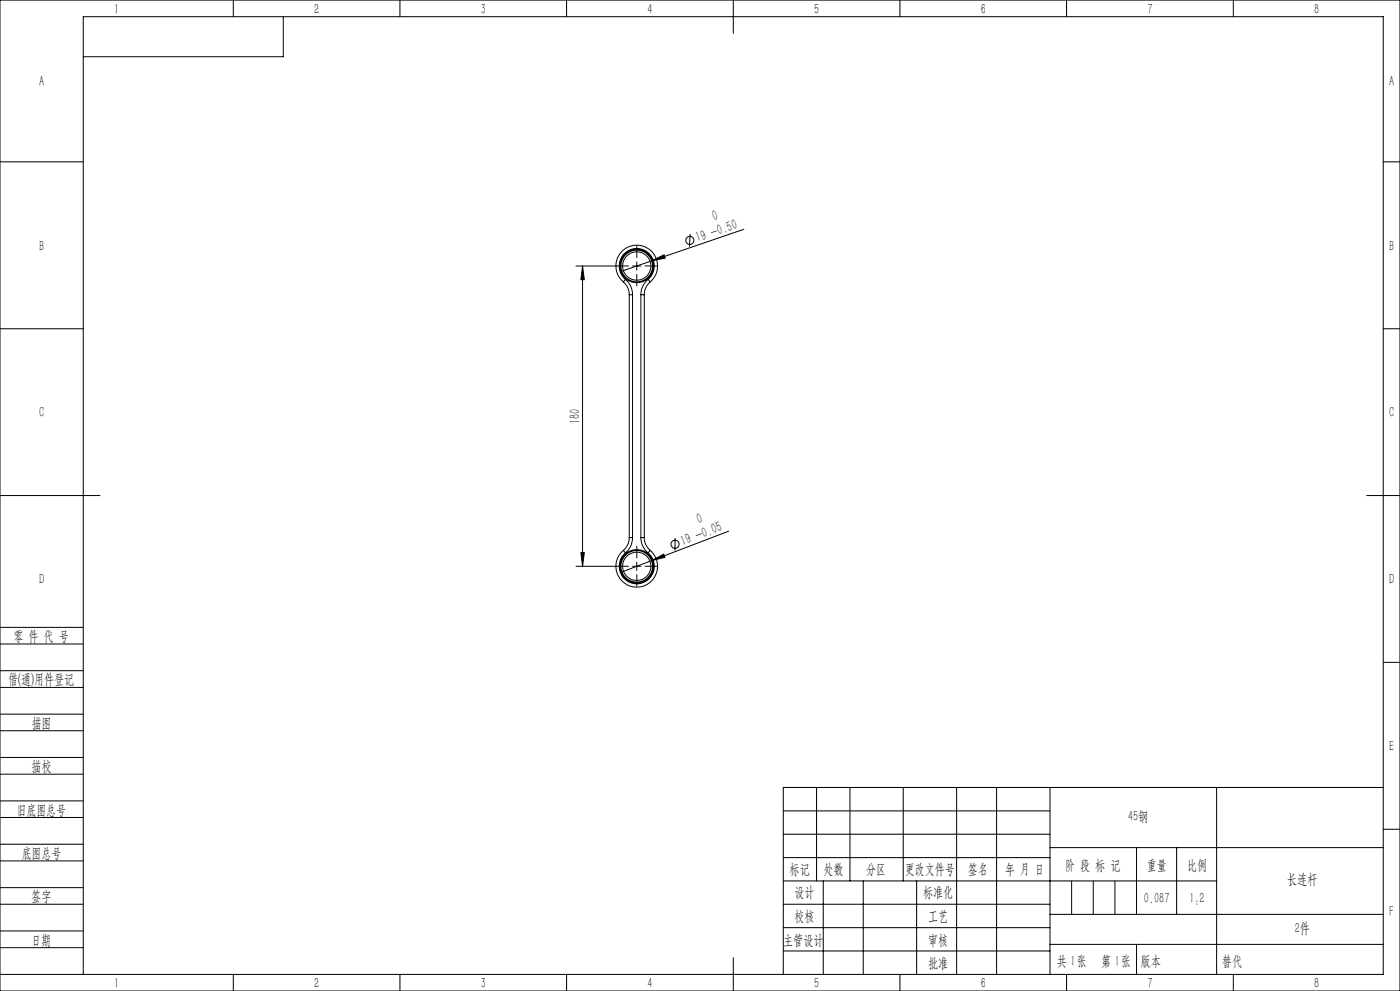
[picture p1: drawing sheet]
<svg xmlns="http://www.w3.org/2000/svg" width="420mm" height="297mm" viewBox="0 0 420 297" stroke-linecap="round" stroke-linejoin="round" font-family="sans-serif">
<g fill="none" stroke="#000" stroke-width=".3">
<path d="M0 0h420v297h-420zM70 0v5M85 5v12h-60M120 0v5M170 0v5M220 0v10M270 0v5M320 0v5M370 0v5M0 48.5h25M415 48.5h5M172.8 79.7h12.2"/>
<path d="M174.8 79.7l.5 4.1h-1zM174.8 79.7v90M189.8 79.7h2.5M191 78.5v2.5M195.5 78.2l3.7-1.8 .3 1zM195.5 78.2l-9 3.1M207 70.2l-.2 3.7M223.2 68.7l-27.7 9.5M0 98.5h25M187 84.5a6.2 6.2 0 0 1-.5-9.1 6.2 6.2 0 0 1 9.1 0 6.2 6.2 0 0 1-.5 9.1M187 84.5a5 5 0 0 1 1.8 3.8M187.6 83.7a5.8 5.8 0 0 1 2.2 4.6"/>
<path d="M187.6 83.7a5.3 5.3 0 0 1-.4-7.6 5.3 5.3 0 0 1 7.7 0 5.3 5.3 0 0 1-.5 7.6M187.6 83.7l-.6 .8M188.8 88.3h1M188.8 88.3v72.8M189.8 88.3v72.8M192.3 88.3h1M192.3 88.3v72.8M193.3 88.3v72.8M194.4 83.7a5.9 5.9 0 0 0-2.1 4.6M194.4 83.7l.7 .8M195.1 84.5a5 5 0 0 0-1.8 3.8M415 98.5h5"/>
<path d="M0 148.5h30M218.6 159.2l-32 12.2M410 148.5h10M172.8 169.7h12.2M174.3 165.6h1l-.5 4.1zM187 165a6.2 6.2 0 0 0-.5 9 6.2 6.2 0 0 0 9.1 0 6.2 6.2 0 0 0-.5-9M187 165l.6 .7M187.6 165.7a5.3 5.3 0 0 0-.4 7.6 5.3 5.3 0 0 0 7.7 0 5.3 5.3 0 0 0-.5-7.6M188.8 161.1a5 5 0 0 1-1.8 3.9M188.8 161.1h1M189.8 169.7h2.5M189.8 161.1a5.8 5.8 0 0 1-2.2 4.6"/>
<path d="M191 168.5v2.5M192.3 161.1a5.9 5.9 0 0 0 2.1 4.6M192.3 161.1h1M193.3 161.1a5 5 0 0 0 1.8 3.9M195.1 165l-.7 .7M195.5 168l3.6-1.9 .4 .9zM202.5 161.3v3.7M0 193h25M0 188h25M415 198.5h5M0 206h25M0 201h25"/>
<path d="M0 219h25M0 214h25M0 232h25M0 227h25M245 236v28M255 236v28M271 236v28M287 236v56M299 236v56M315 236v56M365 236v56M415 236h-180v56"/>
<path d="M0 245h25M0 240h25M0 258h25M0 253h25M235 243h80M235 250h80M235 257h80M315 254h100M341 254v20M353 254v20M415 248.5h5M0 271h25"/>
<path d="M0 266h25M0 279h25M235 271h80M235 264h130M235 278h80M247 264v28M259 264v28M275 264v28M315 274h100M0 284h25M0 292h415v-287h-390v287M70 292v5"/>
<path d="M120 292v5M170 292v5M220 287v10M235 285h80M270 292v5M315 283h100M320 292v5M370 292v5"/>
<circle cx="191" cy="79.7" r="4.3"/>
<circle cx="191" cy="79.7" r="4.8"/>
<circle cx="191" cy="79.7" r="5"/>
<circle cx="207" cy="72" r="1.22"/>
<circle cx="191" cy="169.7" r="4.2"/>
<circle cx="191" cy="169.7" r="4.7"/>
<circle cx="191" cy="169.7" r="5"/>
<circle cx="202.5" cy="163.1" r="1.22"/>
</g>
<path d="M188.5 79.7h-3.5M191 77.2v-3.5M193.5 79.7h3.5M191 82.2v3.5M188.5 169.7h-3.5M191 167.2v-3.5M191 172.2v3.5M193.5 169.7h3.5" fill="none" stroke="#000" stroke-width=".3" stroke-dasharray="30.5 1.3 1.3 1.3"/>
<path d="M321.5 264v10M328 264v10M334.5 264v10M341 283v9" fill="none" stroke="#0a0605" stroke-width=".3"/>
<g fill="#000">
<path d="M195.5 78.2l3.7-1.8 .3 1zM195.5 168l3.6-1.9 .4 .9z"/>
<path d="M174.8 79.7l.5 4.1h-1zM174.3 165.6h1l-.5 4.1z"/>
</g>
<g font-size="4.4">
<text x="34.2" y="4.1">1</text>
<text x="94.2" y="4.1">2</text>
<text x="144.2" y="4.1">3</text>
<text x="194.2" y="4.1">4</text>
<text x="244.2" y="4.1">5</text>
<text x="294.2" y="4.1">6</text>
<text x="344.2" y="4.1">7</text>
<text x="394.2" y="4.1">8</text>
<text x="11.7" y="25.9">A</text>
<text x="416.7" y="25.9">A</text>
<text x="214.3" y="66.3" transform="rotate(-19 214.3 66.3)">0</text>
<text x="11.7" y="75.1">B</text>
<text x="209.3" y="72.6" transform="rotate(-19 209.3 72.6)">19 -0.50</text>
<text x="416.7" y="75.1">B</text>
<text x="11.7" y="125.1">C</text>
<text x="416.7" y="125.1">C</text>
<text x="173.9" y="127" transform="rotate(-90 173.9 127)">180</text>
<text x="209.6" y="157.1" transform="rotate(-21 209.6 157.1)">0</text>
<text x="204.9" y="163.6" transform="rotate(-21 204.9 163.6)">19 -0.05</text>
<text x="11.7" y="175.1">D</text>
<text x="416.7" y="175.1">D</text>
<text x="4" y="192">零 件 代 号</text>
<text x="2.5" y="205.1">借(通)用件登记</text>
<text x="9.5" y="218.1">描图</text>
<text x="416.7" y="225.1">E</text>
<text x="9.5" y="231.1">描校</text>
<text x="5" y="244.2">旧底图总号</text>
<text x="338.4" y="246.2">45钢</text>
<text x="6.5" y="257.2">底图总号</text>
<text x="236.9" y="261.9">标记</text>
<text x="247.1" y="261.9">处数</text>
<text x="259.9" y="261.9">分区</text>
<text x="271.5" y="261.9">更改文件号</text>
<text x="290.4" y="261.9">签名</text>
<text x="301.5" y="261.9">年 月 日</text>
<text x="319.5" y="260.6">阶 段 标 记</text>
<text x="344" y="260.6">重量</text>
<text x="356.1" y="260.6">比例</text>
<text x="238.3" y="268.9">设计</text>
<text x="276.9" y="268.9">标准化</text>
<text x="386.1" y="264.8">长连杆</text>
<text x="9.4" y="270.1">签字</text>
<text x="343.2" y="270.7">0.087</text>
<text x="356.8" y="270.7">1:2</text>
<text x="416.8" y="274.4">F</text>
<text x="238.3" y="276.1">校核</text>
<text x="278.4" y="276">工艺</text>
<text x="388.4" y="279.6">2件</text>
<text x="9.4" y="283.2">日期</text>
<text x="234.9" y="283.3">主管设计</text>
<text x="278.4" y="283.3">审核</text>
<text x="278.4" y="290.2">批准</text>
<text x="317.1" y="289.4">共 张</text>
<text x="321.1" y="289.4">1</text>
<text x="330.3" y="289.4">第 张</text>
<text x="334.5" y="289.4">1</text>
<text x="342.1" y="289.4">版本</text>
<text x="34.2" y="296.1">1</text>
<text x="94.2" y="296.1">2</text>
<text x="144.2" y="296.1">3</text>
<text x="194.2" y="296.1">4</text>
<text x="244.2" y="296.1">5</text>
<text x="294.2" y="296.1">6</text>
<text x="344.2" y="296.1">7</text>
<text x="394.2" y="296.1">8</text>
</g>
<text font-size="4.4" fill="#0a0605" x="366.6" y="289.4">替代</text>
</svg>
